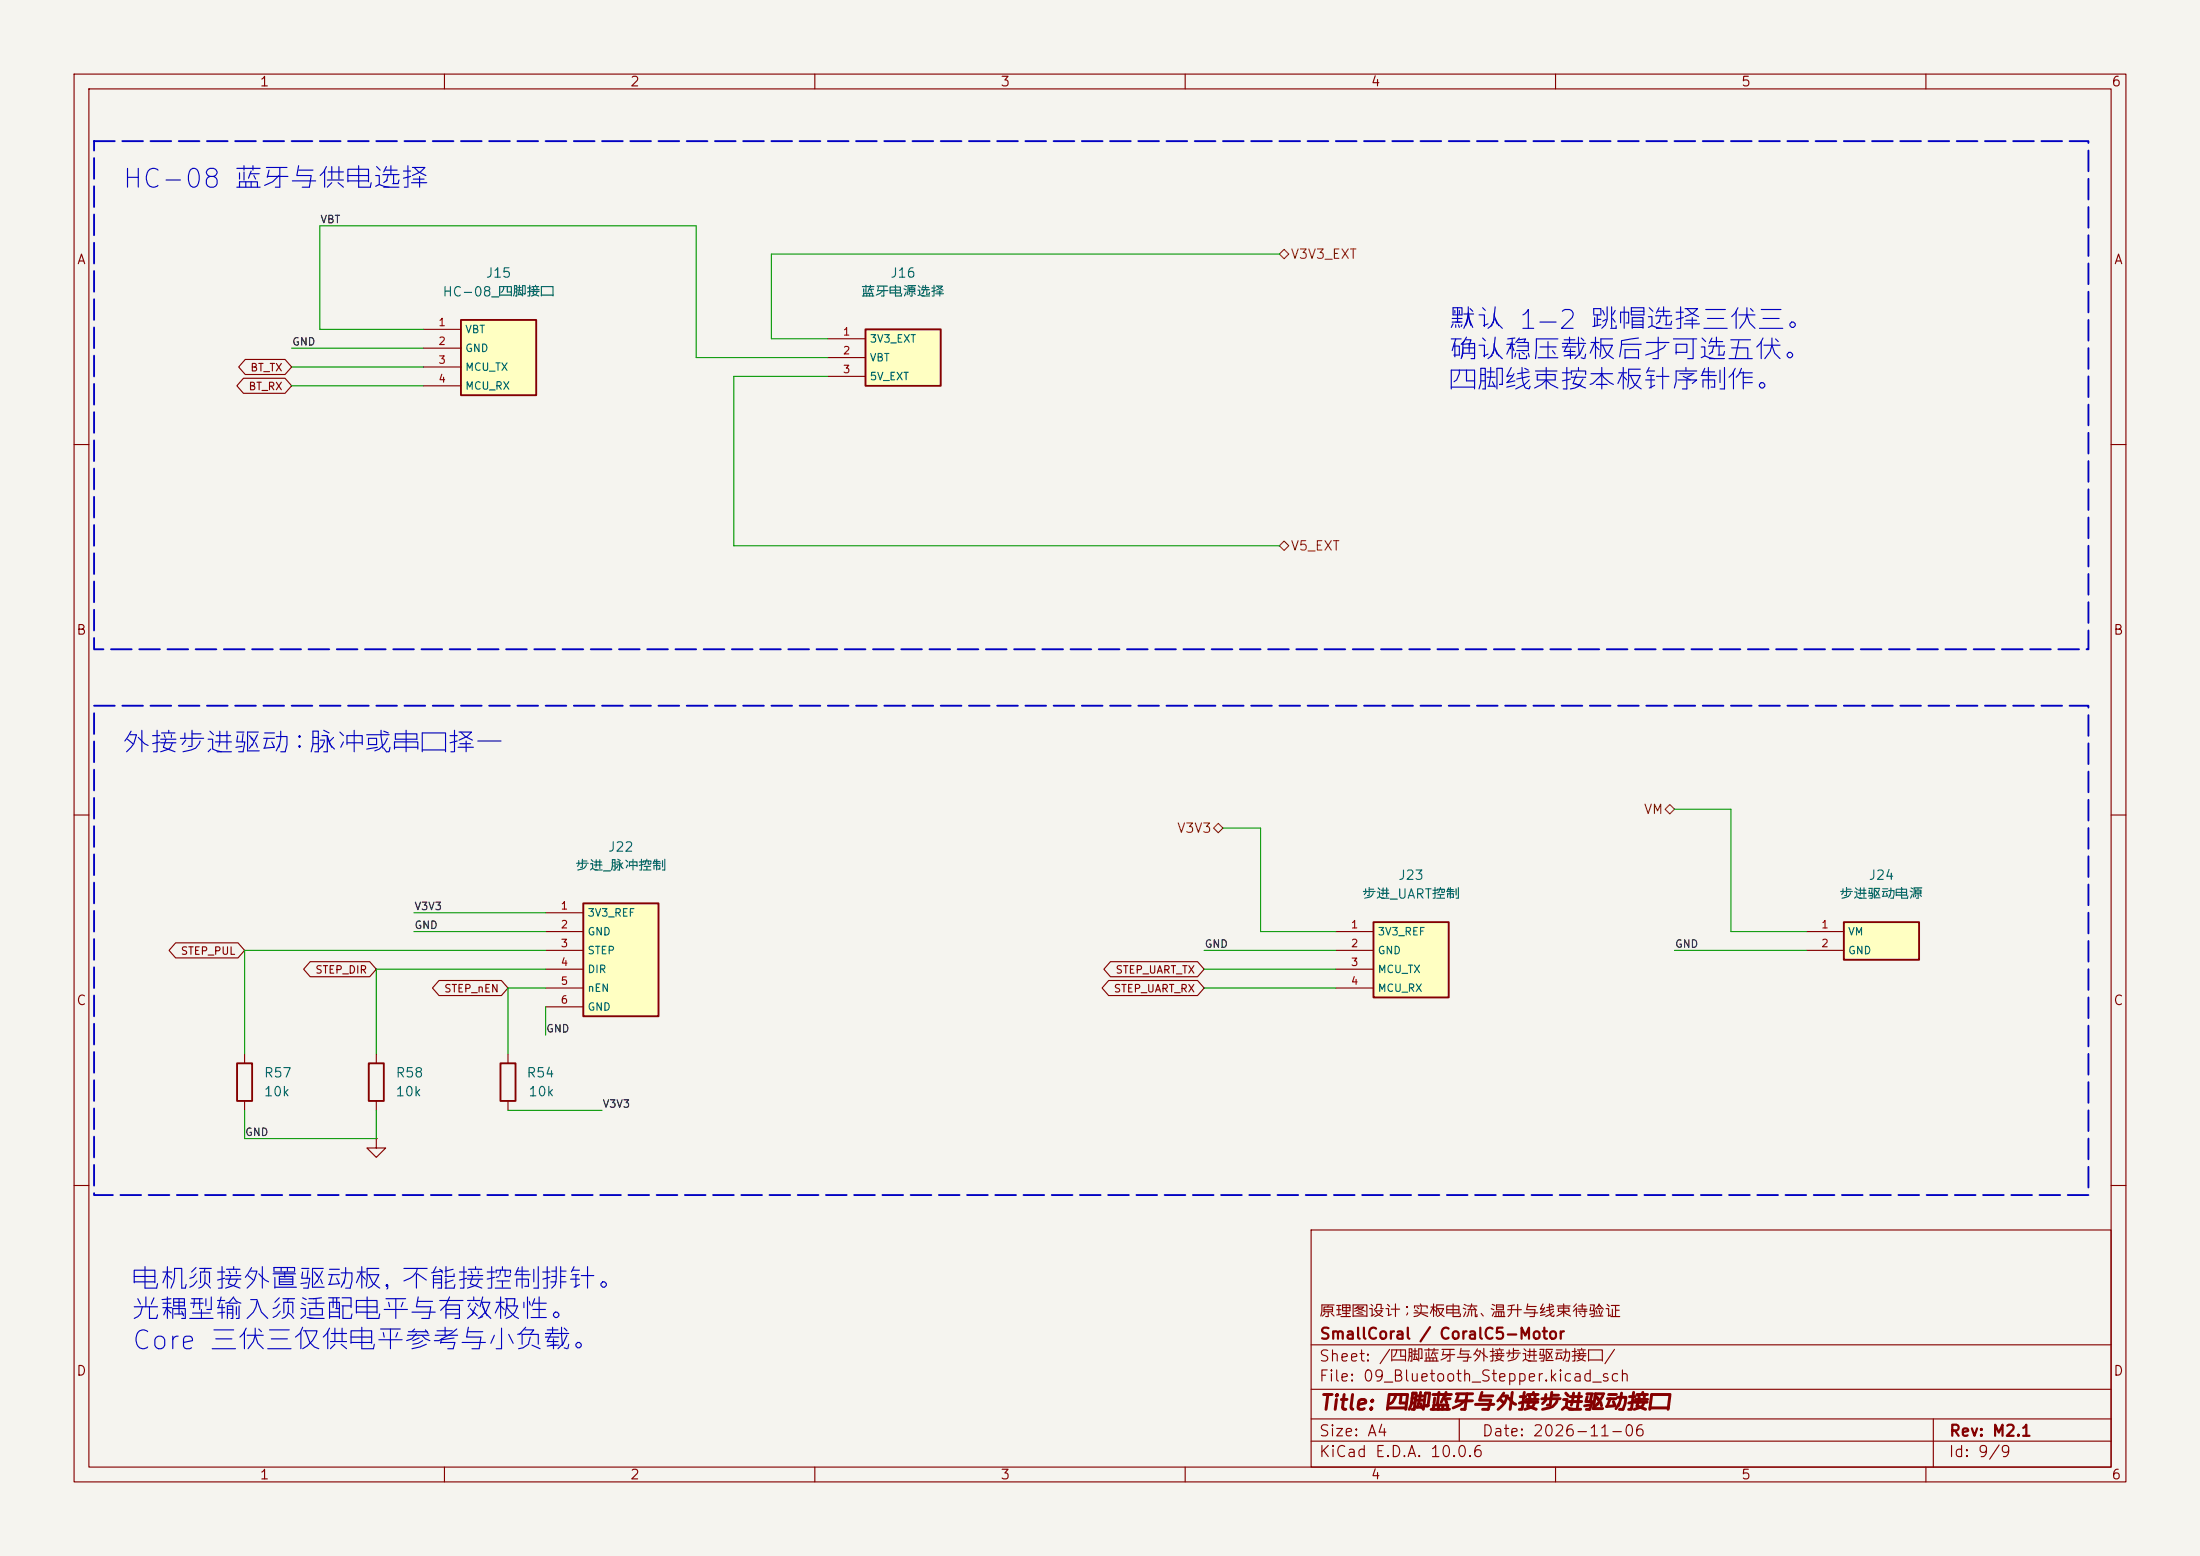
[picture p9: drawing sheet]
(kicad_sch
 (version 20260306)
 (generator "eeschema")
 (generator_version "10.0")
 (paper "A4")
 (title_block
  (title "四脚蓝牙与外接步进驱动接口")
  (date "2026-11-06")
  (rev "M2.1")
  (company "SmallCoral / CoralC5-Motor")
  (comment 1 "原理图设计；实板电流、温升与线束待验证"))
 (lib_symbols
  (symbol "Motor:Device__R"
   (pin_numbers (hide yes))
   (pin_names
    (offset 0)) (exclude_from_sim no) (in_bom yes) (on_board yes)
   (in_pos_files yes)
   (duplicate_pin_numbers_are_jumpers no)
   (property "Reference" "R" (at 2.032 0 90) (show_name no) (do_not_autoplace no) (effects (font (size 1.27 1.27))))
   (property "Value" "R" (at 0 0 90) (show_name no) (do_not_autoplace no) (effects (font (size 1.27 1.27))))
   (property "Footprint" "" (at -1.778 0 90) (show_name no) (do_not_autoplace no) (hide yes) (effects (font (size 1.27 1.27))))
   (property "Datasheet" "" (at 0 0 0) (show_name no) (do_not_autoplace no) (hide yes) (effects (font (size 1.27 1.27))))
   (property "Description" "Resistor" (at 0 0 0) (show_name no) (do_not_autoplace no) (hide yes) (effects (font (size 1.27 1.27))))
   (symbol "Device__R_0_1"
    (rectangle (start -1.016 -2.54) (end 1.016 2.54) (stroke (width 0.254) (type default)) (fill (type none))))
   (symbol "Device__R_1_1"
    (pin passive line (at 0 3.81 270) (length 1.27) (name "" (effects (font (size 1.27 1.27)))) (number "1" (effects (font (size 1.27 1.27)))))
    (pin passive line (at 0 -3.81 90) (length 1.27) (name "" (effects (font (size 1.27 1.27)))) (number "2" (effects (font (size 1.27 1.27))))))
   (embedded_fonts no))
  (symbol "Motor:M2_J15"
   (pin_names
    (offset 0.5)) (exclude_from_sim no) (in_bom yes) (on_board yes)
   (in_pos_files yes)
   (duplicate_pin_numbers_are_jumpers no)
   (property "Reference" "J" (at 0 25.4 0) (show_name no) (do_not_autoplace no) (effects (font (size 1.27 1.27))))
   (property "Value" "HC-08_四脚接口" (at 0 22.86 0) (show_name no) (do_not_autoplace no) (effects (font (size 1.27 1.27))))
   (property "Footprint" "Motor:Connector_PinHeader_2.54mm__PinHeader_1x04_P2.54mm_Vertical" (at 0 0 0) (show_name no) (do_not_autoplace no) (hide yes) (effects (font (size 1.27 1.27))))
   (property "Datasheet" "" (at 0 0 0) (show_name no) (do_not_autoplace no) (hide yes) (effects (font (size 1.27 1.27))))
   (property "Description" "" (at 0 0 0) (show_name no) (do_not_autoplace no) (hide yes) (effects (font (size 1.27 1.27))))
   (symbol "M2_J15_0_1"
    (rectangle (start -5.08 5.08) (end 5.08 -5.08) (stroke (width 0.254) (type default)) (fill (type background))))
   (symbol "M2_J15_1_1"
    (pin passive line (at -10.16 3.81 0) (length 5.08) (name "VBT" (effects (font (size 1.016 1.016)))) (number "1" (effects (font (size 1.016 1.016)))))
    (pin passive line (at -10.16 1.27 0) (length 5.08) (name "GND" (effects (font (size 1.016 1.016)))) (number "2" (effects (font (size 1.016 1.016)))))
    (pin passive line (at -10.16 -1.27 0) (length 5.08) (name "MCU_TX" (effects (font (size 1.016 1.016)))) (number "3" (effects (font (size 1.016 1.016)))))
    (pin passive line (at -10.16 -3.81 0) (length 5.08) (name "MCU_RX" (effects (font (size 1.016 1.016)))) (number "4" (effects (font (size 1.016 1.016))))))
   (embedded_fonts no))
  (symbol "Motor:M2_J16"
   (pin_names
    (offset 0.5)) (exclude_from_sim no) (in_bom yes) (on_board yes)
   (in_pos_files yes)
   (duplicate_pin_numbers_are_jumpers no)
   (property "Reference" "J" (at 0 25.4 0) (show_name no) (do_not_autoplace no) (effects (font (size 1.27 1.27))))
   (property "Value" "蓝牙电源选择" (at 0 22.86 0) (show_name no) (do_not_autoplace no) (effects (font (size 1.27 1.27))))
   (property "Footprint" "Motor:Connector_PinHeader_2.54mm__PinHeader_1x03_P2.54mm_Vertical" (at 0 0 0) (show_name no) (do_not_autoplace no) (hide yes) (effects (font (size 1.27 1.27))))
   (property "Datasheet" "" (at 0 0 0) (show_name no) (do_not_autoplace no) (hide yes) (effects (font (size 1.27 1.27))))
   (property "Description" "" (at 0 0 0) (show_name no) (do_not_autoplace no) (hide yes) (effects (font (size 1.27 1.27))))
   (symbol "M2_J16_0_1"
    (rectangle (start -5.08 3.81) (end 5.08 -3.81) (stroke (width 0.254) (type default)) (fill (type background))))
   (symbol "M2_J16_1_1"
    (pin passive line (at -10.16 2.54 0) (length 5.08) (name "3V3_EXT" (effects (font (size 1.016 1.016)))) (number "1" (effects (font (size 1.016 1.016)))))
    (pin passive line (at -10.16 0 0) (length 5.08) (name "VBT" (effects (font (size 1.016 1.016)))) (number "2" (effects (font (size 1.016 1.016)))))
    (pin passive line (at -10.16 -2.54 0) (length 5.08) (name "5V_EXT" (effects (font (size 1.016 1.016)))) (number "3" (effects (font (size 1.016 1.016))))))
   (embedded_fonts no))
  (symbol "Motor:M2_J22"
   (pin_names
    (offset 0.5)) (exclude_from_sim no) (in_bom yes) (on_board yes)
   (in_pos_files yes)
   (duplicate_pin_numbers_are_jumpers no)
   (property "Reference" "J" (at 0 25.4 0) (show_name no) (do_not_autoplace no) (effects (font (size 1.27 1.27))))
   (property "Value" "步进_脉冲控制" (at 0 22.86 0) (show_name no) (do_not_autoplace no) (effects (font (size 1.27 1.27))))
   (property "Footprint" "Motor:Connector_PinHeader_2.54mm__PinHeader_1x06_P2.54mm_Vertical" (at 0 0 0) (show_name no) (do_not_autoplace no) (hide yes) (effects (font (size 1.27 1.27))))
   (property "Datasheet" "" (at 0 0 0) (show_name no) (do_not_autoplace no) (hide yes) (effects (font (size 1.27 1.27))))
   (property "Description" "" (at 0 0 0) (show_name no) (do_not_autoplace no) (hide yes) (effects (font (size 1.27 1.27))))
   (symbol "M2_J22_0_1"
    (rectangle (start -5.08 7.62) (end 5.08 -7.62) (stroke (width 0.254) (type default)) (fill (type background))))
   (symbol "M2_J22_1_1"
    (pin passive line (at -10.16 6.35 0) (length 5.08) (name "3V3_REF" (effects (font (size 1.016 1.016)))) (number "1" (effects (font (size 1.016 1.016)))))
    (pin passive line (at -10.16 3.81 0) (length 5.08) (name "GND" (effects (font (size 1.016 1.016)))) (number "2" (effects (font (size 1.016 1.016)))))
    (pin passive line (at -10.16 1.27 0) (length 5.08) (name "STEP" (effects (font (size 1.016 1.016)))) (number "3" (effects (font (size 1.016 1.016)))))
    (pin passive line (at -10.16 -1.27 0) (length 5.08) (name "DIR" (effects (font (size 1.016 1.016)))) (number "4" (effects (font (size 1.016 1.016)))))
    (pin passive line (at -10.16 -3.81 0) (length 5.08) (name "nEN" (effects (font (size 1.016 1.016)))) (number "5" (effects (font (size 1.016 1.016)))))
    (pin passive line (at -10.16 -6.35 0) (length 5.08) (name "GND" (effects (font (size 1.016 1.016)))) (number "6" (effects (font (size 1.016 1.016))))))
   (embedded_fonts no))
  (symbol "Motor:M2_J23"
   (pin_names
    (offset 0.5)) (exclude_from_sim no) (in_bom yes) (on_board yes)
   (in_pos_files yes)
   (duplicate_pin_numbers_are_jumpers no)
   (property "Reference" "J" (at 0 25.4 0) (show_name no) (do_not_autoplace no) (effects (font (size 1.27 1.27))))
   (property "Value" "步进_UART控制" (at 0 22.86 0) (show_name no) (do_not_autoplace no) (effects (font (size 1.27 1.27))))
   (property "Footprint" "Motor:Connector_PinHeader_2.54mm__PinHeader_1x04_P2.54mm_Vertical" (at 0 0 0) (show_name no) (do_not_autoplace no) (hide yes) (effects (font (size 1.27 1.27))))
   (property "Datasheet" "" (at 0 0 0) (show_name no) (do_not_autoplace no) (hide yes) (effects (font (size 1.27 1.27))))
   (property "Description" "" (at 0 0 0) (show_name no) (do_not_autoplace no) (hide yes) (effects (font (size 1.27 1.27))))
   (symbol "M2_J23_0_1"
    (rectangle (start -5.08 5.08) (end 5.08 -5.08) (stroke (width 0.254) (type default)) (fill (type background))))
   (symbol "M2_J23_1_1"
    (pin passive line (at -10.16 3.81 0) (length 5.08) (name "3V3_REF" (effects (font (size 1.016 1.016)))) (number "1" (effects (font (size 1.016 1.016)))))
    (pin passive line (at -10.16 1.27 0) (length 5.08) (name "GND" (effects (font (size 1.016 1.016)))) (number "2" (effects (font (size 1.016 1.016)))))
    (pin passive line (at -10.16 -1.27 0) (length 5.08) (name "MCU_TX" (effects (font (size 1.016 1.016)))) (number "3" (effects (font (size 1.016 1.016)))))
    (pin passive line (at -10.16 -3.81 0) (length 5.08) (name "MCU_RX" (effects (font (size 1.016 1.016)))) (number "4" (effects (font (size 1.016 1.016))))))
   (embedded_fonts no))
  (symbol "Motor:M2_J24"
   (pin_names
    (offset 0.5)) (exclude_from_sim no) (in_bom yes) (on_board yes)
   (in_pos_files yes)
   (duplicate_pin_numbers_are_jumpers no)
   (property "Reference" "J" (at 0 25.4 0) (show_name no) (do_not_autoplace no) (effects (font (size 1.27 1.27))))
   (property "Value" "步进驱动电源" (at 0 22.86 0) (show_name no) (do_not_autoplace no) (effects (font (size 1.27 1.27))))
   (property "Footprint" "Motor:TerminalBlock_Phoenix__TerminalBlock_Phoenix_MKDS-1,5-2-5.08_1x02_P5.08mm_Horizontal" (at 0 0 0) (show_name no) (do_not_autoplace no) (hide yes) (effects (font (size 1.27 1.27))))
   (property "Datasheet" "" (at 0 0 0) (show_name no) (do_not_autoplace no) (hide yes) (effects (font (size 1.27 1.27))))
   (property "Description" "" (at 0 0 0) (show_name no) (do_not_autoplace no) (hide yes) (effects (font (size 1.27 1.27))))
   (symbol "M2_J24_0_1"
    (rectangle (start -5.08 2.54) (end 5.08 -2.54) (stroke (width 0.254) (type default)) (fill (type background))))
   (symbol "M2_J24_1_1"
    (pin passive line (at -10.16 1.27 0) (length 5.08) (name "VM" (effects (font (size 1.016 1.016)))) (number "1" (effects (font (size 1.016 1.016)))))
    (pin passive line (at -10.16 -1.27 0) (length 5.08) (name "GND" (effects (font (size 1.016 1.016)))) (number "2" (effects (font (size 1.016 1.016))))))
   (embedded_fonts no))
  (symbol "Motor:power__GND"
   (power global)
   (pin_numbers (hide yes))
   (pin_names
    (offset 0) (hide yes)) (exclude_from_sim no) (in_bom yes) (on_board yes)
   (in_pos_files yes)
   (duplicate_pin_numbers_are_jumpers no)
   (property "Reference" "#PWR" (at 0 -6.35 0) (show_name no) (do_not_autoplace no) (hide yes) (effects (font (size 1.27 1.27))))
   (property "Value" "GND" (at 0 -3.81 0) (show_name no) (do_not_autoplace no) (effects (font (size 1.27 1.27))))
   (property "Footprint" "" (at 0 0 0) (show_name no) (do_not_autoplace no) (hide yes) (effects (font (size 1.27 1.27))))
   (property "Datasheet" "" (at 0 0 0) (show_name no) (do_not_autoplace no) (hide yes) (effects (font (size 1.27 1.27))))
   (property "Description" "Power symbol creates a global label with name \"GND\" , ground" (at 0 0 0) (show_name no) (do_not_autoplace no) (hide yes) (effects (font (size 1.27 1.27))))
   (symbol "power__GND_0_1"
    (polyline (pts (xy 0 0) (xy 0 -1.27) (xy 1.27 -1.27) (xy 0 -2.54) (xy -1.27 -1.27) (xy 0 -1.27)) (stroke (width 0) (type default)) (fill (type none))))
   (symbol "power__GND_1_1"
    (pin power_in line (at 0 0 270) (length 0) (name "" (effects (font (size 1.27 1.27)))) (number "1" (effects (font (size 1.27 1.27))))))
   (embedded_fonts no)))
 (symbol
  (lib_id "Motor:M2_J23")
  (at 190.5 129.54 0)
  (unit 1)
  (body_style 1)
  (exclude_from_sim no)
  (in_bom yes)
  (on_board yes)
  (in_pos_files yes)
  (dnp no)
  (property "Reference" "J23" (at 190.5 118.11 0) (show_name no) (do_not_autoplace no) (effects (font (size 1.27 1.27))))
  (property "Value" "步进_UART控制" (at 190.5 120.65 0) (show_name no) (do_not_autoplace no) (effects (font (size 1.27 1.27))))
  (property "Footprint" "Motor:Connector_PinHeader_2.54mm__PinHeader_1x04_P2.54mm_Vertical" (at 190.5 129.54 0) (hide yes) (show_name no) (do_not_autoplace no) (effects (font (size 1.27 1.27))))
  (property "Datasheet" "" (at 190.5 129.54 0) (hide yes) (show_name no) (do_not_autoplace no) (effects (font (size 1.27 1.27))))
  (property "Description" "" (at 190.5 129.54 0) (show_name no) (do_not_autoplace no) (effects (font (size 1.27 1.27))))
  (pin "1")
  (pin "2")
  (pin "3")
  (pin "4"))
 (symbol
  (lib_id "Motor:M2_J24")
  (at 254 127 0)
  (unit 1)
  (body_style 1)
  (exclude_from_sim no)
  (in_bom yes)
  (on_board yes)
  (in_pos_files yes)
  (dnp no)
  (property "Reference" "J24" (at 254 118.11 0) (show_name no) (do_not_autoplace no) (effects (font (size 1.27 1.27))))
  (property "Value" "步进驱动电源" (at 254 120.65 0) (show_name no) (do_not_autoplace no) (effects (font (size 1.27 1.27))))
  (property "Footprint" "Motor:TerminalBlock_Phoenix__TerminalBlock_Phoenix_MKDS-1,5-2-5.08_1x02_P5.08mm_Horizontal" (at 254 127 0) (hide yes) (show_name no) (do_not_autoplace no) (effects (font (size 1.27 1.27))))
  (property "Datasheet" "" (at 254 127 0) (hide yes) (show_name no) (do_not_autoplace no) (effects (font (size 1.27 1.27))))
  (property "Description" "" (at 254 127 0) (show_name no) (do_not_autoplace no) (effects (font (size 1.27 1.27))))
  (pin "1")
  (pin "2"))
 (symbol
  (lib_id "Motor:power__GND")
  (at 50.8 153.67 0)
  (unit 1)
  (body_style 1)
  (exclude_from_sim no)
  (in_bom no)
  (on_board no)
  (in_pos_files yes)
  (dnp no)
  (property "Reference" "#PWR210" (at 50.8 153.67 0) (hide yes) (show_name no) (do_not_autoplace no) (effects (font (size 1.27 1.27))))
  (property "Value" "GND" (at 50.8 157.48 0) (hide yes) (show_name no) (do_not_autoplace no) (effects (font (size 1.27 1.27))))
  (property "Footprint" "" (at 50.8 153.67 0) (hide yes) (show_name no) (do_not_autoplace no) (effects (font (size 1.27 1.27))))
  (property "Datasheet" "" (at 50.8 153.67 0) (hide yes) (show_name no) (do_not_autoplace no) (effects (font (size 1.27 1.27))))
  (property "Description" "" (at 50.8 153.67 0) (show_name no) (do_not_autoplace no) (effects (font (size 1.27 1.27))))
  (pin "1"))
 (symbol
  (lib_id "Motor:Device__R")
  (at 50.8 146.05 0)
  (unit 1)
  (body_style 1)
  (exclude_from_sim no)
  (in_bom yes)
  (on_board yes)
  (in_pos_files yes)
  (dnp no)
  (property "Reference" "R58" (at 53.34 144.78 0) (show_name no) (do_not_autoplace no) (effects (font (size 1.27 1.27)) (justify left)))
  (property "Value" "10k" (at 53.34 147.32 0) (show_name no) (do_not_autoplace no) (effects (font (size 1.27 1.27)) (justify left)))
  (property "Footprint" "Motor:Resistor_SMD__R_0603_1608Metric" (at 50.8 146.05 0) (hide yes) (show_name no) (do_not_autoplace no) (effects (font (size 1.27 1.27))))
  (property "Datasheet" "" (at 50.8 146.05 0) (hide yes) (show_name no) (do_not_autoplace no) (effects (font (size 1.27 1.27))))
  (property "Description" "" (at 50.8 146.05 0) (show_name no) (do_not_autoplace no) (effects (font (size 1.27 1.27))))
  (pin "1")
  (pin "2"))
 (symbol
  (lib_id "Motor:M2_J22")
  (at 83.82 129.54 0)
  (unit 1)
  (body_style 1)
  (exclude_from_sim no)
  (in_bom yes)
  (on_board yes)
  (in_pos_files yes)
  (dnp no)
  (property "Reference" "J22" (at 83.82 114.3 0) (show_name no) (do_not_autoplace no) (effects (font (size 1.27 1.27))))
  (property "Value" "步进_脉冲控制" (at 83.82 116.84 0) (show_name no) (do_not_autoplace no) (effects (font (size 1.27 1.27))))
  (property "Footprint" "Motor:Connector_PinHeader_2.54mm__PinHeader_1x06_P2.54mm_Vertical" (at 83.82 129.54 0) (hide yes) (show_name no) (do_not_autoplace no) (effects (font (size 1.27 1.27))))
  (property "Datasheet" "" (at 83.82 129.54 0) (hide yes) (show_name no) (do_not_autoplace no) (effects (font (size 1.27 1.27))))
  (property "Description" "" (at 83.82 129.54 0) (show_name no) (do_not_autoplace no) (effects (font (size 1.27 1.27))))
  (pin "1")
  (pin "2")
  (pin "3")
  (pin "4")
  (pin "5")
  (pin "6"))
 (symbol
  (lib_id "Motor:M2_J15")
  (at 67.31 48.26 0)
  (unit 1)
  (body_style 1)
  (exclude_from_sim no)
  (in_bom yes)
  (on_board yes)
  (in_pos_files yes)
  (dnp no)
  (property "Reference" "J15" (at 67.31 36.83 0) (show_name no) (do_not_autoplace no) (effects (font (size 1.27 1.27))))
  (property "Value" "HC-08_四脚接口" (at 67.31 39.37 0) (show_name no) (do_not_autoplace no) (effects (font (size 1.27 1.27))))
  (property "Footprint" "Motor:Connector_PinHeader_2.54mm__PinHeader_1x04_P2.54mm_Vertical" (at 67.31 48.26 0) (hide yes) (show_name no) (do_not_autoplace no) (effects (font (size 1.27 1.27))))
  (property "Datasheet" "" (at 67.31 48.26 0) (hide yes) (show_name no) (do_not_autoplace no) (effects (font (size 1.27 1.27))))
  (property "Description" "" (at 67.31 48.26 0) (show_name no) (do_not_autoplace no) (effects (font (size 1.27 1.27))))
  (pin "1")
  (pin "2")
  (pin "3")
  (pin "4"))
 (symbol
  (lib_id "Motor:M2_J16")
  (at 121.92 48.26 0)
  (unit 1)
  (body_style 1)
  (exclude_from_sim no)
  (in_bom yes)
  (on_board yes)
  (in_pos_files yes)
  (dnp no)
  (property "Reference" "J16" (at 121.92 36.83 0) (show_name no) (do_not_autoplace no) (effects (font (size 1.27 1.27))))
  (property "Value" "蓝牙电源选择" (at 121.92 39.37 0) (show_name no) (do_not_autoplace no) (effects (font (size 1.27 1.27))))
  (property "Footprint" "Motor:Connector_PinHeader_2.54mm__PinHeader_1x03_P2.54mm_Vertical" (at 121.92 48.26 0) (hide yes) (show_name no) (do_not_autoplace no) (effects (font (size 1.27 1.27))))
  (property "Datasheet" "" (at 121.92 48.26 0) (hide yes) (show_name no) (do_not_autoplace no) (effects (font (size 1.27 1.27))))
  (property "Description" "" (at 121.92 48.26 0) (show_name no) (do_not_autoplace no) (effects (font (size 1.27 1.27))))
  (pin "1")
  (pin "2")
  (pin "3"))
 (symbol
  (lib_id "Motor:Device__R")
  (at 33.02 146.05 0)
  (unit 1)
  (body_style 1)
  (exclude_from_sim no)
  (in_bom yes)
  (on_board yes)
  (in_pos_files yes)
  (dnp no)
  (property "Reference" "R57" (at 35.56 144.78 0) (show_name no) (do_not_autoplace no) (effects (font (size 1.27 1.27)) (justify left)))
  (property "Value" "10k" (at 35.56 147.32 0) (show_name no) (do_not_autoplace no) (effects (font (size 1.27 1.27)) (justify left)))
  (property "Footprint" "Motor:Resistor_SMD__R_0603_1608Metric" (at 33.02 146.05 0) (hide yes) (show_name no) (do_not_autoplace no) (effects (font (size 1.27 1.27))))
  (property "Datasheet" "" (at 33.02 146.05 0) (hide yes) (show_name no) (do_not_autoplace no) (effects (font (size 1.27 1.27))))
  (property "Description" "" (at 33.02 146.05 0) (show_name no) (do_not_autoplace no) (effects (font (size 1.27 1.27))))
  (pin "1")
  (pin "2"))
 (symbol
  (lib_id "Motor:Device__R")
  (at 68.58 146.05 180)
  (unit 1)
  (body_style 1)
  (exclude_from_sim no)
  (in_bom yes)
  (on_board yes)
  (in_pos_files yes)
  (dnp no)
  (property "Reference" "R54" (at 74.93 144.78 0) (show_name no) (do_not_autoplace no) (effects (font (size 1.27 1.27)) (justify left)))
  (property "Value" "10k" (at 74.93 147.32 0) (show_name no) (do_not_autoplace no) (effects (font (size 1.27 1.27)) (justify left)))
  (property "Footprint" "Motor:Resistor_SMD__R_0603_1608Metric" (at 68.58 146.05 0) (hide yes) (show_name no) (do_not_autoplace no) (effects (font (size 1.27 1.27))))
  (property "Datasheet" "" (at 68.58 146.05 0) (hide yes) (show_name no) (do_not_autoplace no) (effects (font (size 1.27 1.27))))
  (property "Description" "" (at 68.58 146.05 0) (show_name no) (do_not_autoplace no) (effects (font (size 1.27 1.27))))
  (pin "1")
  (pin "2"))
 (rectangle
  (start 12.7 19.05)
  (end 281.94 87.63)
  (stroke (width 0.254) (type dash))
  (fill (type none)))
 (text "HC-08 蓝牙与供电选择"
  (at 16.51 22.86 0)
  (effects (font (size 2.54 2.54)) (justify left top)))
 (label "VBT"
  (at 43.18 30.48 0)
  (effects (font (size 1.016 1.016)) (justify left bottom)))
 (hierarchical_label "V3V3_EXT"
  (shape bidirectional)
  (at 172.72 34.29 0)
  (effects (font (size 1.27 1.27)) (justify left)))
 (hierarchical_label "V5_EXT"
  (shape bidirectional)
  (at 172.72 73.66 0)
  (effects (font (size 1.27 1.27)) (justify left)))
 (label "GND"
  (at 39.37 46.99 0)
  (effects (font (size 1.016 1.016)) (justify left bottom)))
 (global_label "BT_TX"
  (shape bidirectional)
  (at 39.37 49.53 180)
  (effects (font (size 1.016 1.016)) (justify right))
  (property "Intersheetrefs" "${INTERSHEET_REFS}" (at 44.45 49.53 0) (hide yes) (show_name no) (do_not_autoplace no) (effects (font (size 1.27 1.27)))))
 (global_label "BT_RX"
  (shape bidirectional)
  (at 39.37 52.07 180)
  (effects (font (size 1.016 1.016)) (justify right))
  (property "Intersheetrefs" "${INTERSHEET_REFS}" (at 44.45 52.07 0) (hide yes) (show_name no) (do_not_autoplace no) (effects (font (size 1.27 1.27)))))
 (text "默认 1—2 跳帽选择三伏三。\n确认稳压载板后才可选五伏。\n四脚线束按本板针序制作。"
  (at 195.58 41.91 0)
  (effects (font (size 2.54 2.54)) (justify left top)))
 (rectangle
  (start 12.7 95.25)
  (end 281.94 161.29)
  (stroke (width 0.254) (type dash))
  (fill (type none)))
 (text "外接步进驱动：脉冲或串口择一"
  (at 16.51 99.06 0)
  (effects (font (size 2.54 2.54)) (justify left top)))
 (label "V3V3"
  (at 55.88 123.19 0)
  (effects (font (size 1.016 1.016)) (justify left bottom)))
 (label "GND"
  (at 55.88 125.73 0)
  (effects (font (size 1.016 1.016)) (justify left bottom)))
 (label "GND"
  (at 73.66 139.7 0)
  (effects (font (size 1.016 1.016)) (justify left bottom)))
 (global_label "STEP_PUL"
  (shape bidirectional)
  (at 33.02 128.27 180)
  (effects (font (size 1.016 1.016)) (justify right))
  (property "Intersheetrefs" "${INTERSHEET_REFS}" (at 86.36 100.33 0) (hide yes) (show_name no) (do_not_autoplace no) (effects (font (size 1.27 1.27)))))
 (global_label "STEP_DIR"
  (shape bidirectional)
  (at 50.8 130.81 180)
  (effects (font (size 1.016 1.016)) (justify right))
  (property "Intersheetrefs" "${INTERSHEET_REFS}" (at 118.11 100.33 0) (hide yes) (show_name no) (do_not_autoplace no) (effects (font (size 1.27 1.27)))))
 (global_label "STEP_nEN"
  (shape bidirectional)
  (at 68.58 133.35 180)
  (effects (font (size 1.016 1.016)) (justify right))
  (property "Intersheetrefs" "${INTERSHEET_REFS}" (at 40.64 130.81 0) (hide yes) (show_name no) (do_not_autoplace no) (effects (font (size 1.27 1.27)))))
 (label "V3V3"
  (at 81.28 149.86 0)
  (effects (font (size 1.016 1.016)) (justify left bottom)))
 (label "GND"
  (at 33.02 153.67 0)
  (effects (font (size 1.016 1.016)) (justify left bottom)))
 (hierarchical_label "V3V3"
  (shape bidirectional)
  (at 165.1 111.76 180)
  (effects (font (size 1.27 1.27)) (justify right)))
 (label "GND"
  (at 162.56 128.27 0)
  (effects (font (size 1.016 1.016)) (justify left bottom)))
 (global_label "STEP_UART_TX"
  (shape bidirectional)
  (at 162.56 130.81 180)
  (effects (font (size 1.016 1.016)) (justify right))
  (property "Intersheetrefs" "${INTERSHEET_REFS}" (at 149.86 125.73 0) (hide yes) (show_name no) (do_not_autoplace no) (effects (font (size 1.27 1.27)))))
 (global_label "STEP_UART_RX"
  (shape bidirectional)
  (at 162.56 133.35 180)
  (effects (font (size 1.016 1.016)) (justify right))
  (property "Intersheetrefs" "${INTERSHEET_REFS}" (at 149.86 128.27 0) (hide yes) (show_name no) (do_not_autoplace no) (effects (font (size 1.27 1.27)))))
 (hierarchical_label "VM"
  (shape bidirectional)
  (at 226.06 109.22 180)
  (effects (font (size 1.27 1.27)) (justify right)))
 (label "GND"
  (at 226.06 128.27 0)
  (effects (font (size 1.016 1.016)) (justify left bottom)))
 (text "电机须接外置驱动板，不能接控制排针。\n光耦型输入须适配电平与有效极性。\nCore 三伏三仅供电平参考与小负载。"
  (at 17.78 171.45 0)
  (effects (font (size 2.54 2.54)) (justify left top)))
 (wire
  (pts (xy 33.02 128.27) (xy 33.02 142.24))
  (stroke (width 0) (type default)))
 (wire
  (pts (xy 33.02 128.27) (xy 73.66 128.27))
  (stroke (width 0) (type default)))
 (wire
  (pts (xy 33.02 149.86) (xy 33.02 153.67))
  (stroke (width 0) (type default)))
 (wire
  (pts (xy 33.02 153.67) (xy 50.8 153.67))
  (stroke (width 0) (type default)))
 (wire
  (pts (xy 39.37 46.99) (xy 57.15 46.99))
  (stroke (width 0) (type default)))
 (wire
  (pts (xy 39.37 49.53) (xy 57.15 49.53))
  (stroke (width 0) (type default)))
 (wire
  (pts (xy 39.37 52.07) (xy 57.15 52.07))
  (stroke (width 0) (type default)))
 (wire
  (pts (xy 43.18 30.48) (xy 43.18 44.45))
  (stroke (width 0) (type default)))
 (wire
  (pts (xy 43.18 30.48) (xy 93.98 30.48))
  (stroke (width 0) (type default)))
 (wire
  (pts (xy 43.18 44.45) (xy 57.15 44.45))
  (stroke (width 0) (type default)))
 (wire
  (pts (xy 50.8 130.81) (xy 50.8 142.24))
  (stroke (width 0) (type default)))
 (wire
  (pts (xy 50.8 130.81) (xy 73.66 130.81))
  (stroke (width 0) (type default)))
 (wire
  (pts (xy 50.8 149.86) (xy 50.8 153.67))
  (stroke (width 0) (type default)))
 (wire
  (pts (xy 55.88 123.19) (xy 73.66 123.19))
  (stroke (width 0) (type default)))
 (wire
  (pts (xy 55.88 125.73) (xy 73.66 125.73))
  (stroke (width 0) (type default)))
 (wire
  (pts (xy 68.58 133.35) (xy 68.58 142.24))
  (stroke (width 0) (type default)))
 (wire
  (pts (xy 68.58 133.35) (xy 73.66 133.35))
  (stroke (width 0) (type default)))
 (wire
  (pts (xy 68.58 149.86) (xy 81.28 149.86))
  (stroke (width 0) (type default)))
 (wire
  (pts (xy 73.66 135.89) (xy 73.66 139.7))
  (stroke (width 0) (type default)))
 (wire
  (pts (xy 93.98 30.48) (xy 93.98 48.26))
  (stroke (width 0) (type default)))
 (wire
  (pts (xy 93.98 48.26) (xy 111.76 48.26))
  (stroke (width 0) (type default)))
 (wire
  (pts (xy 99.06 50.8) (xy 99.06 73.66))
  (stroke (width 0) (type default)))
 (wire
  (pts (xy 99.06 50.8) (xy 111.76 50.8))
  (stroke (width 0) (type default)))
 (wire
  (pts (xy 99.06 73.66) (xy 172.72 73.66))
  (stroke (width 0) (type default)))
 (wire
  (pts (xy 104.14 34.29) (xy 104.14 45.72))
  (stroke (width 0) (type default)))
 (wire
  (pts (xy 104.14 34.29) (xy 172.72 34.29))
  (stroke (width 0) (type default)))
 (wire
  (pts (xy 104.14 45.72) (xy 111.76 45.72))
  (stroke (width 0) (type default)))
 (wire
  (pts (xy 162.56 128.27) (xy 180.34 128.27))
  (stroke (width 0) (type default)))
 (wire
  (pts (xy 162.56 130.81) (xy 180.34 130.81))
  (stroke (width 0) (type default)))
 (wire
  (pts (xy 162.56 133.35) (xy 180.34 133.35))
  (stroke (width 0) (type default)))
 (wire
  (pts (xy 165.1 111.76) (xy 170.18 111.76))
  (stroke (width 0) (type default)))
 (wire
  (pts (xy 170.18 111.76) (xy 170.18 125.73))
  (stroke (width 0) (type default)))
 (wire
  (pts (xy 170.18 125.73) (xy 180.34 125.73))
  (stroke (width 0) (type default)))
 (wire
  (pts (xy 226.06 109.22) (xy 233.68 109.22))
  (stroke (width 0) (type default)))
 (wire
  (pts (xy 226.06 128.27) (xy 243.84 128.27))
  (stroke (width 0) (type default)))
 (wire
  (pts (xy 233.68 109.22) (xy 233.68 125.73))
  (stroke (width 0) (type default)))
 (wire
  (pts (xy 233.68 125.73) (xy 243.84 125.73))
  (stroke (width 0) (type default))))
